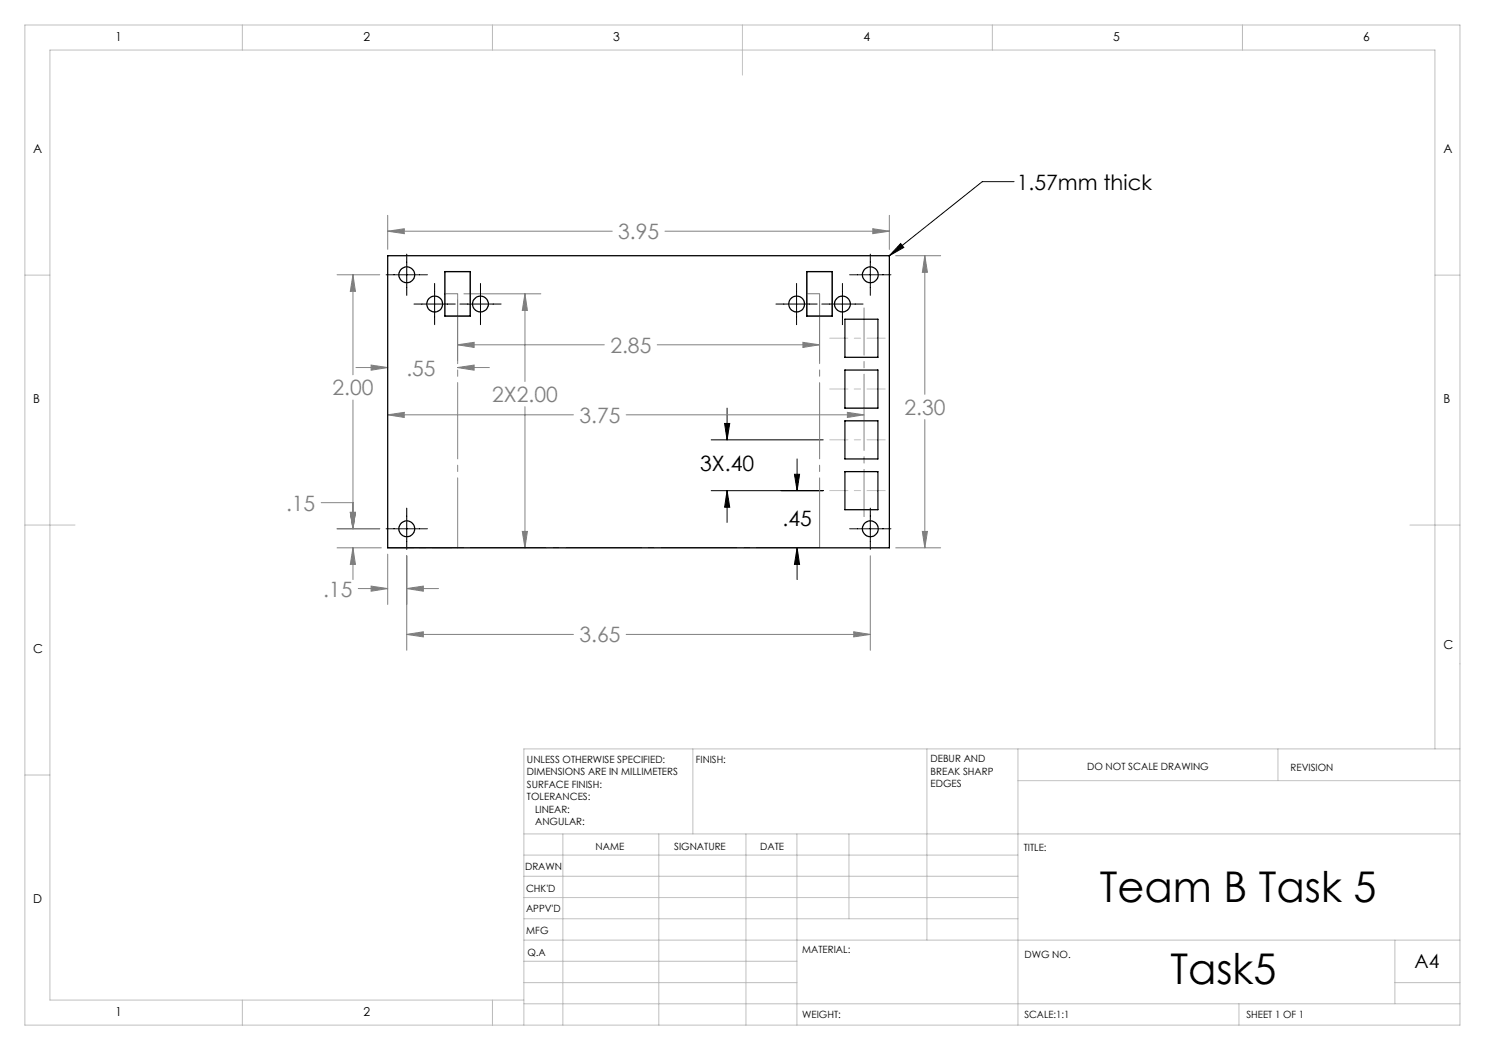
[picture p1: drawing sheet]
<svg xmlns="http://www.w3.org/2000/svg" width="297mm" height="210mm" viewBox="0 0 297 210" stroke-linecap="round" stroke-linejoin="round" font-family="sans-serif">
<g fill="none" stroke="#000" stroke-width=".2">
<path d="M202.8 36.3h-6.3l-18.6 14.8M77.2 55h8.3M81.4 50.8v8.3M86.9 56.7v8.2M96.1 56.7v8.2M159.3 56.7v8.2M168.5 56.7v8.2M169.9 55h8.3M174.1 50.8v8.3M180.1 48.7l.7 .8-2.9 1.6zM82.8 60.8h8.3M92 60.8h8.2"/>
<path d="M155.2 60.8h8.2M164.4 60.8h8.2M142.2 98.1h22.4M142.2 88h22.4M144.9 84.7h1l-.5 3.3zM145.4 98.1l.5 3.4h-1zM145.4 81.6v6.4M145.4 98.1v6.4M158.9 94.9h1l-.5 3.2zM159.4 91.8v6.3M77.2 105.8h8.3M81.4 101.6v8.3"/>
<path d="M159.4 109.6l.5 3.3h-1zM159.4 109.6v6.3M169.9 105.8h8.3M174.1 101.6v8.3"/>
</g>
<g fill="none" stroke="#808080" stroke-width=".2">
<path d="M67.4 55h8.6M70.6 55l.5 3.3h-1zM70.6 55v20M77.5 46.2l3.4-.5v1zM77.5 43.1v6.8M77.5 46.2h44.9M92.8 58.8h15.4M105 58.8l.5 3.3h-1zM105 58.8v17.5M133 46.2h44.9M174.6 45.7l3.3 .5-3.3 .5zM177.9 43.1v6.8"/>
<path d="M179.1 51.1h9M185 51.1l.5 3.4h-1zM185 51.1v27.8M71.2 73.5h6.3M74.2 73l3.3 .5-3.3 .5zM91.5 69l3.3-.5v1zM91.5 73.5l3.3-.5v1zM91.5 60v12.1M91.5 69h29.4M91.5 73.5h6.4M131.4 69h32.5M160.6 68.5l3.3 .5-3.3 .5z"/>
<path d="M163.9 60v12.1M70.6 80v25.8M77.5 83l3.4-.5v1zM77.5 83h37.2M105 81.3v28.3M125.2 83h47.6M169.5 82.5l3.3 .5-3.3 .5zM185 83.9v25.7M64.2 100.5h6.4M67.4 109.6h8.9M67.4 105.8h8.6M70.1 102.5h1l-.5 3.3z"/>
<path d="M70.6 109.6l.5 3.3h-1zM70.6 109.6v6.3M71.6 117.7h5.9M74.2 117.2l3.3 .5-3.3 .5zM77.5 110.8v10.1M81.4 117.7l3.3-.5v1zM81.4 111.2v18.9M81.4 117.7h6.3M104.5 106.3h1l-.5 3.3zM174.1 111.2v18.9M179.1 109.6h9M184.5 106.3h1l-.5 3.3z"/>
<path d="M81.4 126.9l3.3-.5v1zM81.4 126.9h33.3M125.2 126.9h48.9M170.7 126.4l3.4 .5-3.4 .5z"/>
</g>
<path d="M165.9 67.6h11.1M165.9 77.8h11.1M165.9 88h11.1M165.9 98.1h11.1" fill="none" stroke="#c0c0c0" stroke-width=".2" stroke-dasharray="15.2 1.3 1.3 1.3" stroke-dashoffset="11.6"/>
<g fill="none" stroke="#c0c0c0" stroke-width=".2">
<path d="M5 5h287v200h-287zM48.5 5v5M98.5 5v5M148.5 5v10M198.5 5v5M248.5 5v5M5 55h5M287 55h5M5 105h10M282 105h10M5 155h5M138.6 149.8v17"/>
<path d="M185.4 149.8v38.2M203.6 149.8v55.2M203.6 156.1h88.4M255.6 149.8v6.3M287 149.8v-139.8h-277v190h94.8M292 149.8h-187.2v55.2M104.8 166.8h187.2M104.8 179.5h98.8M104.8 175.3h98.8M104.8 171h98.8M112.6 166.8v38.2M131.8 166.8v38.2"/>
<path d="M149.2 166.8v38.2M159.4 166.8v38.2M169.8 166.8v17M104.8 183.8h98.8M104.8 196.5h54.6M104.8 192.3h54.6M104.8 188h187.2M279 196.5h13M279 188v12.8M48.5 200v5M98.5 200v5M104.8 200.8h187.2"/>
<path d="M247.8 200.8v4.2"/>
</g>
<path d="M89 54.3h5.1v8.9h-5.1zM161.4 54.3h5v8.9h-5z" fill="none" stroke="#808080" stroke-width=".25"/>
<path d="M172.8 61.6v41.7" fill="none" stroke="#808080" stroke-width=".2" stroke-dasharray="15.2 1.3 1.3 1.3" stroke-dashoffset="5.8"/>
<path d="M77.6 109.6h86.3" fill="none" stroke="#808080" stroke-width=".2" stroke-dasharray="15.2 1.3 1.3 1.3" stroke-dashoffset="2.5"/>
<path d="M91.5 109.6v-50.8M163.9 109.6v-50.8" fill="none" stroke="#808080" stroke-width=".2" stroke-dasharray="15.2 1.3 1.3 1.3" stroke-dashoffset="1.3"/>
<path d="M91.5 58.8h-2.5M163.9 58.8h-2.5" fill="none" stroke="#808080" stroke-width=".2" stroke-dasharray="15.2 1.3 1.3 1.3"/>
<path d="M77.6 109.6h13.9" fill="none" stroke="#808080" stroke-width=".2" stroke-dasharray="15.2 1.3 1.3 1.3" stroke-dashoffset="10.2"/>
<path d="M158.9 94.9h1l-.5 3.2zM159.4 109.6l.5 3.3h-1zM144.9 84.7h1l-.5 3.3zM145.4 98.1l.5 3.4h-1z" fill="#000"/>
<path d="M174.6 45.7l3.3 .5-3.3 .5zM77.5 46.2l3.4-.5v1zM185 51.1l.5 3.4h-1zM184.5 106.3h1l-.5 3.3zM74.2 117.2l3.3 .5-3.3 .5zM81.4 117.7l3.3-.5v1zM70.6 109.6l.5 3.3h-1zM70.1 102.5h1l-.5 3.3zM70.6 55l.5 3.3h-1zM70.1 102.5h1l-.5 3.3zM81.4 126.9l3.3-.5v1zM170.7 126.4l3.4 .5-3.4 .5zM169.5 82.5l3.3 .5-3.3 .5zM77.5 83l3.4-.5v1zM91.5 69l3.3-.5v1zM160.6 68.5l3.3 .5-3.3 .5zM91.5 73.5l3.3-.5v1zM74.2 73l3.3 .5-3.3 .5zM105 58.8l.5 3.3h-1zM104.5 106.3h1l-.5 3.3z" fill="#808080"/>
<path d="M180.1 48.7l.7 .8-2.9 1.6z" fill="#000"/>
<g fill="none" stroke="#000" stroke-width=".25">
<path d="M77.5 51.1h100.4v58.5h-100.4zM89 54.3h5.1v8.9h-5.1zM161.4 54.3h5v8.9h-5zM169 63.8h6.6v7.7h-6.6zM169 74h6.6v7.6h-6.6zM169 84.2h6.6v7.6h-6.6zM169 94.3h6.6v7.6h-6.6z"/>
<circle cx="81.4" cy="55" r="1.59"/>
<circle cx="174.1" cy="55" r="1.59"/>
<circle cx="86.9" cy="60.8" r="1.59"/>
<circle cx="96.1" cy="60.8" r="1.59"/>
<circle cx="159.3" cy="60.8" r="1.59"/>
<circle cx="168.5" cy="60.8" r="1.59"/>
<circle cx="81.4" cy="105.8" r="1.59"/>
<circle cx="174.1" cy="105.8" r="1.59"/>
</g>
<g font-size="8.5">
<text x="219.9" y="180.3">Team B Task 5</text>
<text x="234.1" y="196.7">Task5</text>
</g>
<g font-size="4.2">
<text x="203.4" y="38">1.57mm thick</text>
<text x="140.1" y="94.2">3X.40</text>
<text x="156.5" y="105.2">.45</text>
</g>
<g font-size="4.2" fill="#808080">
<text x="123.6" y="47.8">3.95</text>
<text x="122.1" y="70.5">2.85</text>
<text x="81.3" y="75.1">.55</text>
<text x="66.5" y="79.1">2.00</text>
<text x="98.4" y="80.4">2X2.00</text>
<text x="180.9" y="83">2.30</text>
<text x="115.9" y="84.6">3.75</text>
<text x="57.2" y="102.1">.15</text>
<text x="64.6" y="119.3">.15</text>
<text x="115.9" y="128.5">3.65</text>
</g>
<text font-size="3.9" x="282.9" y="193.6">A4</text>
<g font-size="2.5">
<text x="23.1" y="8.2">1</text>
<text x="72.7" y="8.2">2</text>
<text x="122.7" y="8.2">3</text>
<text x="172.7" y="8.2">4</text>
<text x="222.7" y="8.2">5</text>
<text x="272.7" y="8.2">6</text>
<text x="6.7" y="30.7">A</text>
<text x="288.7" y="30.7">A</text>
<text x="6.7" y="80.7">B</text>
<text x="288.7" y="80.7">B</text>
<text x="6.7" y="130.7">C</text>
<text x="288.7" y="129.7">C</text>
<text x="6.7" y="180.7">D</text>
<text x="23.1" y="203.2">1</text>
<text x="72.7" y="203.2">2</text>
</g>
<g font-size="2">
<text x="105.4" y="152.6">UNLESS OTHERWISE SPECIFIED:</text>
<text x="105.4" y="155.1">DIMENSIONS ARE IN MILLIMETERS</text>
<text x="139.2" y="152.6">FINISH:</text>
<text x="186.1" y="152.5">DEBUR AND</text>
<text x="186.1" y="155">BREAK SHARP</text>
<text x="217.4" y="154">DO NOT SCALE DRAWING</text>
<text x="258.1" y="154.2">REVISION</text>
<text x="105.4" y="157.6">SURFACE FINISH:</text>
<text x="105.4" y="160.1">TOLERANCES:</text>
<text x="186.1" y="157.5">EDGES</text>
<text x="107" y="162.6">LINEAR:</text>
<text x="107" y="165.1">ANGULAR:</text>
<text x="119.1" y="170">NAME</text>
<text x="134.8" y="169.9">SIGNATURE</text>
<text x="152" y="169.9">DATE</text>
<text x="204.8" y="170.2">TITLE:</text>
<text x="105" y="174.1">DRAWN</text>
<text x="105.2" y="178.3">CHK'D</text>
<text x="105.2" y="182.4">APPV'D</text>
<text x="105.3" y="186.8">MFG</text>
<text x="105.5" y="191.1">Q.A</text>
<text x="160.5" y="190.5">MATERIAL:</text>
<text x="204.9" y="191.6">DWG NO.</text>
<text x="160.4" y="203.5">WEIGHT:</text>
<text x="204.9" y="203.6">SCALE:1:1</text>
<text x="249.3" y="203.6">SHEET 1 OF 1</text>
</g>
</svg>
